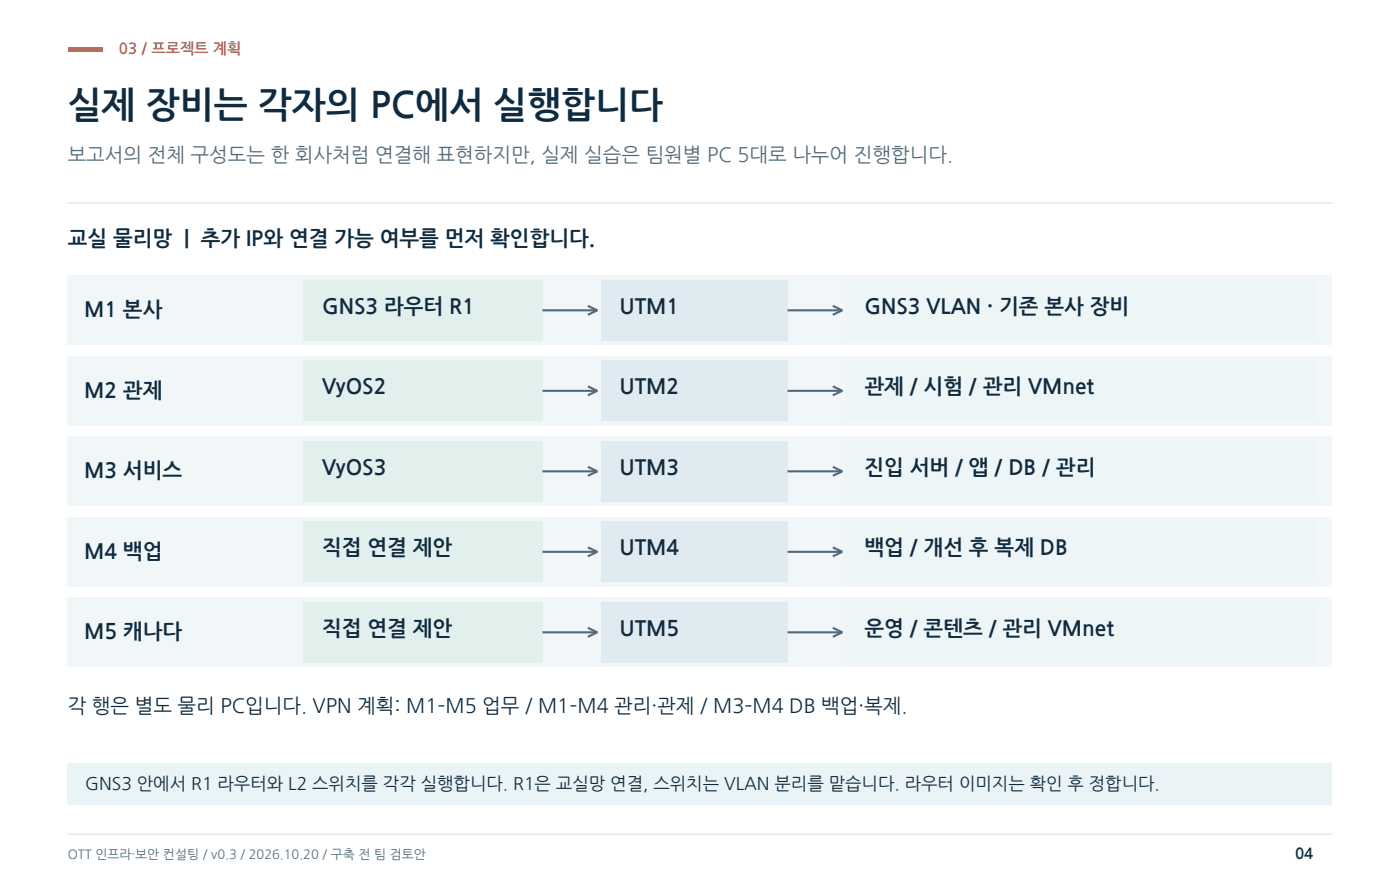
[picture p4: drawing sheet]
<svg xmlns="http://www.w3.org/2000/svg" width="423mm" height="265mm" viewBox="0 0 423 265" stroke-linecap="round" stroke-linejoin="round" font-family="sans-serif">
<path d="M20.5 14.1h10.5v1.4h-10.5z" fill-rule="evenodd" fill="#ff6745"/>
<path d="M20.5 61.4h382.4" fill="none" stroke="#d8e3e9" stroke-width=".35"/>
<path d="M20.5 83.3h382.4v21.1h-382.4z" fill-rule="evenodd" fill="#f1f6f8"/>
<path d="M91.7 84.7h72.3v18.3h-72.3z" fill-rule="evenodd" fill="#e1efed"/>
<path d="M181.7 84.7h56.4v18.3h-56.4z" fill-rule="evenodd" fill="#dfeaf1"/>
<path d="M255.8 84.7h141.8v18.3h-141.8z" fill-rule="evenodd" fill="#eef5f7"/>
<path d="M164 93.8h16.6M177.8 92.5l2.8 1.3M180.6 93.8l-2.8 1.4M238.1 93.8h16.6M251.8 92.5l2.9 1.3M254.7 93.8l-2.9 1.4" fill="none" stroke="#526a7b" stroke-width=".63" stroke-linecap="butt"/>
<path d="M20.5 107.6h382.4v21.2h-382.4z" fill-rule="evenodd" fill="#f1f6f8"/>
<path d="M91.7 109h72.3v18.4h-72.3z" fill-rule="evenodd" fill="#e1efed"/>
<path d="M181.7 109h56.4v18.4h-56.4z" fill-rule="evenodd" fill="#dfeaf1"/>
<path d="M255.8 109h141.8v18.4h-141.8z" fill-rule="evenodd" fill="#eef5f7"/>
<path d="M164 118.2h16.6M177.8 116.8l2.8 1.4M180.6 118.2l-2.8 1.3M238.1 118.2h16.6M251.8 116.8l2.9 1.4M254.7 118.2l-2.9 1.3" fill="none" stroke="#526a7b" stroke-width=".63" stroke-linecap="butt"/>
<path d="M20.5 131.9h382.4v21.2h-382.4z" fill-rule="evenodd" fill="#f1f6f8"/>
<path d="M91.7 133.3h72.3v18.4h-72.3z" fill-rule="evenodd" fill="#e1efed"/>
<path d="M181.7 133.3h56.4v18.4h-56.4z" fill-rule="evenodd" fill="#dfeaf1"/>
<path d="M255.8 133.3h141.8v18.4h-141.8z" fill-rule="evenodd" fill="#eef5f7"/>
<path d="M164 142.5h16.6M177.8 141.2l2.8 1.3M180.6 142.5l-2.8 1.4M238.1 142.5h16.6M251.8 141.2l2.9 1.3M254.7 142.5l-2.9 1.4" fill="none" stroke="#526a7b" stroke-width=".63" stroke-linecap="butt"/>
<path d="M20.5 156.3h382.4v21.1h-382.4z" fill-rule="evenodd" fill="#f1f6f8"/>
<path d="M91.7 157.7h72.3v18.3h-72.3z" fill-rule="evenodd" fill="#e1efed"/>
<path d="M181.7 157.7h56.4v18.3h-56.4z" fill-rule="evenodd" fill="#dfeaf1"/>
<path d="M255.8 157.7h141.8v18.3h-141.8z" fill-rule="evenodd" fill="#eef5f7"/>
<path d="M164 166.9h16.6M177.8 165.5l2.8 1.4M180.6 166.9l-2.8 1.3M238.1 166.9h16.6M251.8 165.5l2.9 1.4M254.7 166.9l-2.9 1.3" fill="none" stroke="#526a7b" stroke-width=".63" stroke-linecap="butt"/>
<path d="M20.5 180.6h382.4v21.2h-382.4z" fill-rule="evenodd" fill="#f1f6f8"/>
<path d="M91.7 182h72.3v18.4h-72.3z" fill-rule="evenodd" fill="#e1efed"/>
<path d="M181.7 182h56.4v18.4h-56.4z" fill-rule="evenodd" fill="#dfeaf1"/>
<path d="M255.8 182h141.8v18.4h-141.8z" fill-rule="evenodd" fill="#eef5f7"/>
<path d="M164 191.2h16.6M177.8 189.8l2.8 1.4M180.6 191.2l-2.8 1.4M238.1 191.2h16.6M251.8 189.8l2.9 1.4M254.7 191.2l-2.9 1.4" fill="none" stroke="#526a7b" stroke-width=".63" stroke-linecap="butt"/>
<path d="M20.5 230.7h382.4v12.7h-382.4z" fill-rule="evenodd" fill="#eaf3f5"/>
<path d="M20.5 252.2h382.4" fill="none" stroke="#d8e3e9" stroke-width=".35"/>
<text font-size="10.9" fill="#102b3f" x="20.5" y="35.6">실제 장비는 각자의 PC에서 실행합니다</text>
<g font-size="6.3" fill="#102b3f">
<text x="20.5" y="74.4">교실 물리망 | 추가 IP와 연결 가능 여부를 먼저 확인합니다.</text>
<text x="25.4" y="96">M1 본사</text>
<text x="97.4" y="94.9">GNS3 라우터 R1</text>
<text x="187.3" y="94.9">UTM1</text>
<text x="261.4" y="94.9">GNS3 VLAN · 기존 본사 장비</text>
<text x="97.4" y="119.2">VyOS2</text>
<text x="187.3" y="119.2">UTM2</text>
<text x="261.4" y="119.2">관제 / 시험 / 관리 VMnet</text>
<text x="25.4" y="120.3">M2 관제</text>
<text x="97.4" y="143.6">VyOS3</text>
<text x="187.3" y="143.6">UTM3</text>
<text x="261.4" y="143.6">진입 서버 / 앱 / DB / 관리</text>
<text x="25.4" y="144.6">M3 서비스</text>
<text x="97.4" y="167.9">직접 연결 제안</text>
<text x="187.3" y="167.9">UTM4</text>
<text x="261.4" y="167.9">백업 / 개선 후 복제 DB</text>
<text x="25.4" y="169">M4 백업</text>
<text x="25.4" y="193.3">M5 캐나다</text>
<text x="97.4" y="192.3">직접 연결 제안</text>
<text x="187.3" y="192.3">UTM5</text>
<text x="261.4" y="192.3">운영 / 콘텐츠 / 관리 VMnet</text>
</g>
<text font-size="6" fill="#526a7b" x="20.5" y="49">보고서의 전체 구성도는 한 회사처럼 연결해 표현하지만, 실제 실습은 팀원별 PC 5대로 나누어 진행합니다.</text>
<text font-size="6" fill="#102b3f" x="20.5" y="215.5">각 행은 별도 물리 PC입니다. VPN 계획: M1–M5 업무 / M1–M4 관리·관제 / M3–M4 DB 백업·복제.</text>
<text font-size="5.3" fill="#102b3f" x="25.8" y="238.8">GNS3 안에서 R1 라우터와 L2 스위치를 각각 실행합니다. R1은 교실망 연결, 스위치는 VLAN 분리를 맡습니다. 라우터 이미지는 확인 후 정합니다.</text>
<text font-size="4.6" fill="#ff6745" x="36" y="16.2">03 / 프로젝트 계획</text>
<text font-size="4.6" fill="#102b3f" x="391.6" y="259.6">04</text>
<text font-size="3.9" fill="#526a7b" x="20.5" y="259.6">OTT 인프라·보안 컨설팅 / v0.3 / 2026.10.20 / 구축 전 팀 검토안</text>
</svg>
